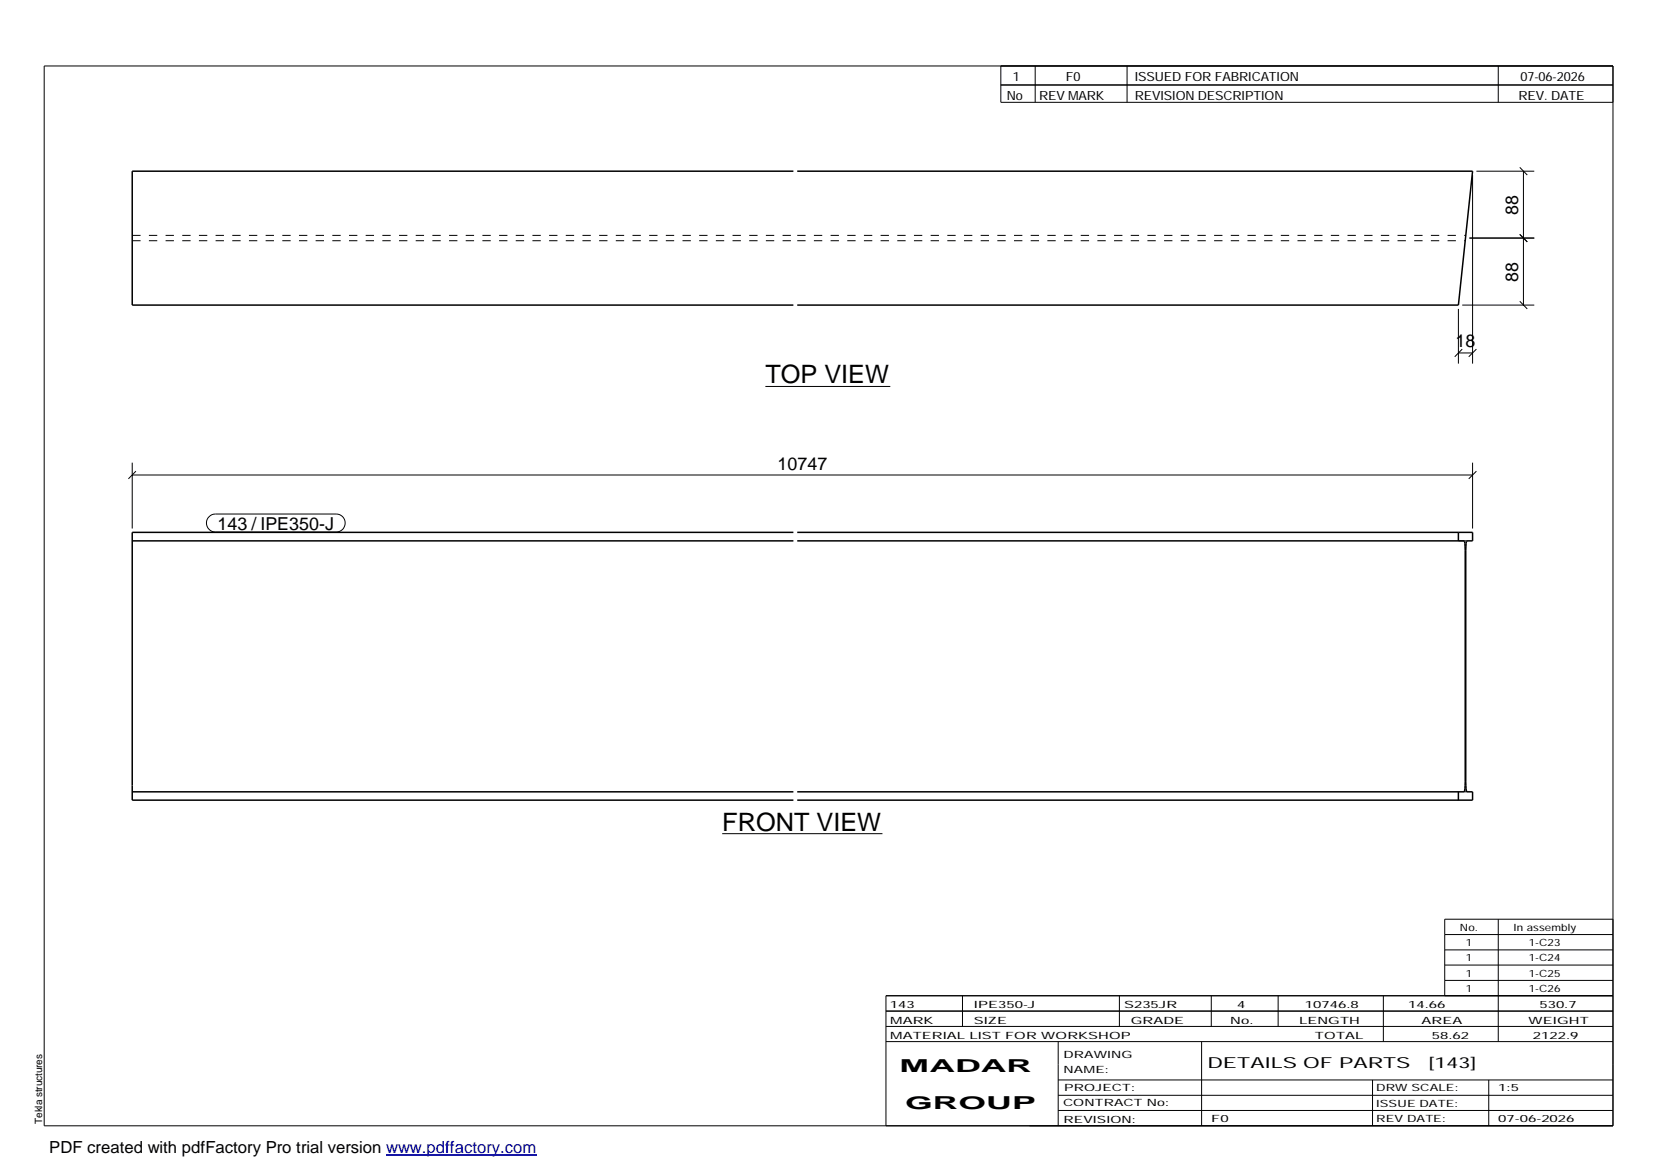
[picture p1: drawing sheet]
<svg xmlns="http://www.w3.org/2000/svg" width="420mm" height="297mm" viewBox="0 0 420 297" stroke-linecap="round" stroke-linejoin="round" font-family="sans-serif">
<path d="M201.4 43.5h-167.8v34h167.8M202.4 43.5h171.4l-3.6 34h-167.8M33.6 137.3h167.8M201.4 135.2h-167.8v67.9h167.8M202.4 137.3h169.3l.3 2.5v58.7l-.3 2.5h-169.3M202.4 135.2h171.4v2.1h-1.4l-.1 .2-.2 2.3v58.7l.3 2.5h1.4v2.1h-171.4M370.2 135.2v2.1M33.6 201h167.8M370.2 201v2.1" fill="none" stroke="#000" stroke-width=".38"/>
<path d="M33.6 59.8h167.8M202.4 59.8h169.7M33.6 61.1h167.8M202.4 61.1h169.6M372.4 137.3h-2.2M372.4 201h-.7" fill="none" stroke="#000" stroke-width=".25" stroke-dasharray="2.1 2.1" stroke-linecap="butt"/>
<g fill="none" stroke="#000" stroke-width=".25">
<path d="M11.2 16.7h398.3v269.1h-398.3zM254.1 16.7v9.3h155.4M262.8 16.7v9.3M286.1 16.7v9.3M380.4 16.7v9.3M254.1 21.6h155.4M373.8 44.4v47.9M374.8 43.5h14.7M385.8 59.5l1.9 1.9M385.8 42.5l1.9 1.9M386.8 43.5v34M370.2 78.4v13.9"/>
<path d="M371.2 77.5h18.3M373 60.4h16.5M385.8 76.5l1.9 1.9M194.3 98.1h31.7M370.2 89.6h3.6M371.2 88.6l-1.9 2M374.8 88.6l-1.9 2M33.6 117.5v16.7M34.5 119.6l-1.9 2M373.8 117.5v16.7M374.8 119.6l-1.9 2M33.6 120.6h340.2"/>
<path d="M53.1 131.2l.7-.5 .9-.2h30.6a2.29 2.29 0 0 1 2.3 2.3 2.29 2.29 0 0 1-2.3 2.3h-30.6a2.28 2.28 0 0 1-2.1-1.4 2.28 2.28 0 0 1 .5-2.5zM183.3 211.7h40.7M366.8 237.3h42.7M380.4 233.4v31M409.5 233.4h-42.7v19.4M224.9 256.7h184.6M244.3 252.8v7.8M284.2 252.8v7.8M307.5 252.8v7.8M324.5 252.8v7.8M351.2 252.8v11.6M366.8 241.2h42.7"/>
<path d="M366.8 245h42.7M366.8 248.9h42.7M409.5 252.8h-184.6v33M224.9 264.4h184.6M224.9 260.6h184.6M268.6 264.4v21.4M268.6 274.2h140.9M268.6 278.1h140.9M305.1 264.4v21.4M348.4 274.2v11.6M378 274.2v11.6M268.6 281.9h140.9"/>
</g>
<path d="M98 293.3h38.2" fill="none" stroke="#00f" stroke-width=".3"/>
<g font-size="6.4">
<text x="194.3" y="97.4">TOP VIEW</text>
<text x="183.3" y="210.9">FRONT VIEW</text>
</g>
<g font-size="4.5">
<text x="385.4" y="54.5" transform="rotate(-90 385.4 54.5)">88</text>
<text x="385.4" y="71.5" transform="rotate(-90 385.4 71.5)">88</text>
<text x="369.5" y="88.2">18</text>
<text x="197.4" y="119.2">10747</text>
<text x="55.2" y="134.5">143 / IPE350-J</text>
<text x="228.4" y="272.3">MADAR</text>
<text x="229.8" y="281.6">GROUP</text>
</g>
<text font-size="4.2" x="12.5" y="292.7">PDF created with pdfFactory Pro trial version www.pdffactory.com</text>
<g font-size="3.9">
<text x="306.5" y="271.3">DETAILS OF PARTS</text>
<text x="362.7" y="271.3">[143]</text>
</g>
<g font-size="3.2">
<text x="257.1" y="20.5">1</text>
<text x="270.6" y="20.5">F0</text>
<text x="288.1" y="20.5">ISSUED FOR FABRICATION</text>
<text x="386" y="20.5">07-06-2026</text>
<text x="255.6" y="25.5">No</text>
<text x="263.8" y="25.5">REV MARK</text>
<text x="288.1" y="25.5">REVISION DESCRIPTION</text>
<text x="385.5" y="25.5">REV. DATE</text>
</g>
<g font-size="2.5">
<text x="370.6" y="236.3">No.</text>
<text x="384.3" y="236.3">In assembly</text>
<text x="372.1" y="240.2">1</text>
<text x="372.1" y="244.1">1</text>
<text x="388.1" y="240.2">1-C23</text>
<text x="388.1" y="244.1">1-C24</text>
<text x="372.1" y="247.9">1</text>
<text x="372.1" y="251.8">1</text>
<text x="388.1" y="247.9">1-C25</text>
<text x="388.1" y="251.8">1-C26</text>
<text x="225.9" y="255.9">143</text>
<text x="247.3" y="255.9">IPE350-J</text>
<text x="285.4" y="255.9">S235JR</text>
<text x="314.1" y="255.9">4</text>
<text x="331.3" y="255.9">10746.8</text>
<text x="357.5" y="255.9">14.66</text>
<text x="390.8" y="255.9">530.7</text>
<text x="226" y="263.7">MATERIAL LIST FOR WORKSHOP</text>
<text x="226" y="259.9">MARK</text>
<text x="247.2" y="259.9">SIZE</text>
<text x="287.1" y="259.9">GRADE</text>
<text x="312.3" y="259.9">No.</text>
<text x="329.8" y="259.9">LENGTH</text>
<text x="333.8" y="263.7">TOTAL</text>
<text x="360.9" y="259.9">AREA</text>
<text x="363.5" y="263.7">58.62</text>
<text x="388.1" y="259.9">WEIGHT</text>
<text x="389.2" y="263.7">2122.9</text>
<text x="270" y="268.5">DRAWING</text>
<text x="270" y="272.5">NAME:</text>
<text x="269.9" y="280.9">CONTRACT No:</text>
<text x="270.2" y="277">PROJECT:</text>
<text x="349.4" y="277.1">DRW SCALE:</text>
<text x="349.4" y="281">ISSUE DATE:</text>
<text x="380.4" y="277.1">1:5</text>
<text x="10.7" y="285.4" transform="rotate(-90 10.7 285.4)">Tekla structures</text>
<text x="270" y="285">REVISION:</text>
<text x="307.5" y="284.8">F0</text>
<text x="349.4" y="284.8">REV DATE:</text>
<text x="380.4" y="284.8">07-06-2026</text>
</g>
</svg>
